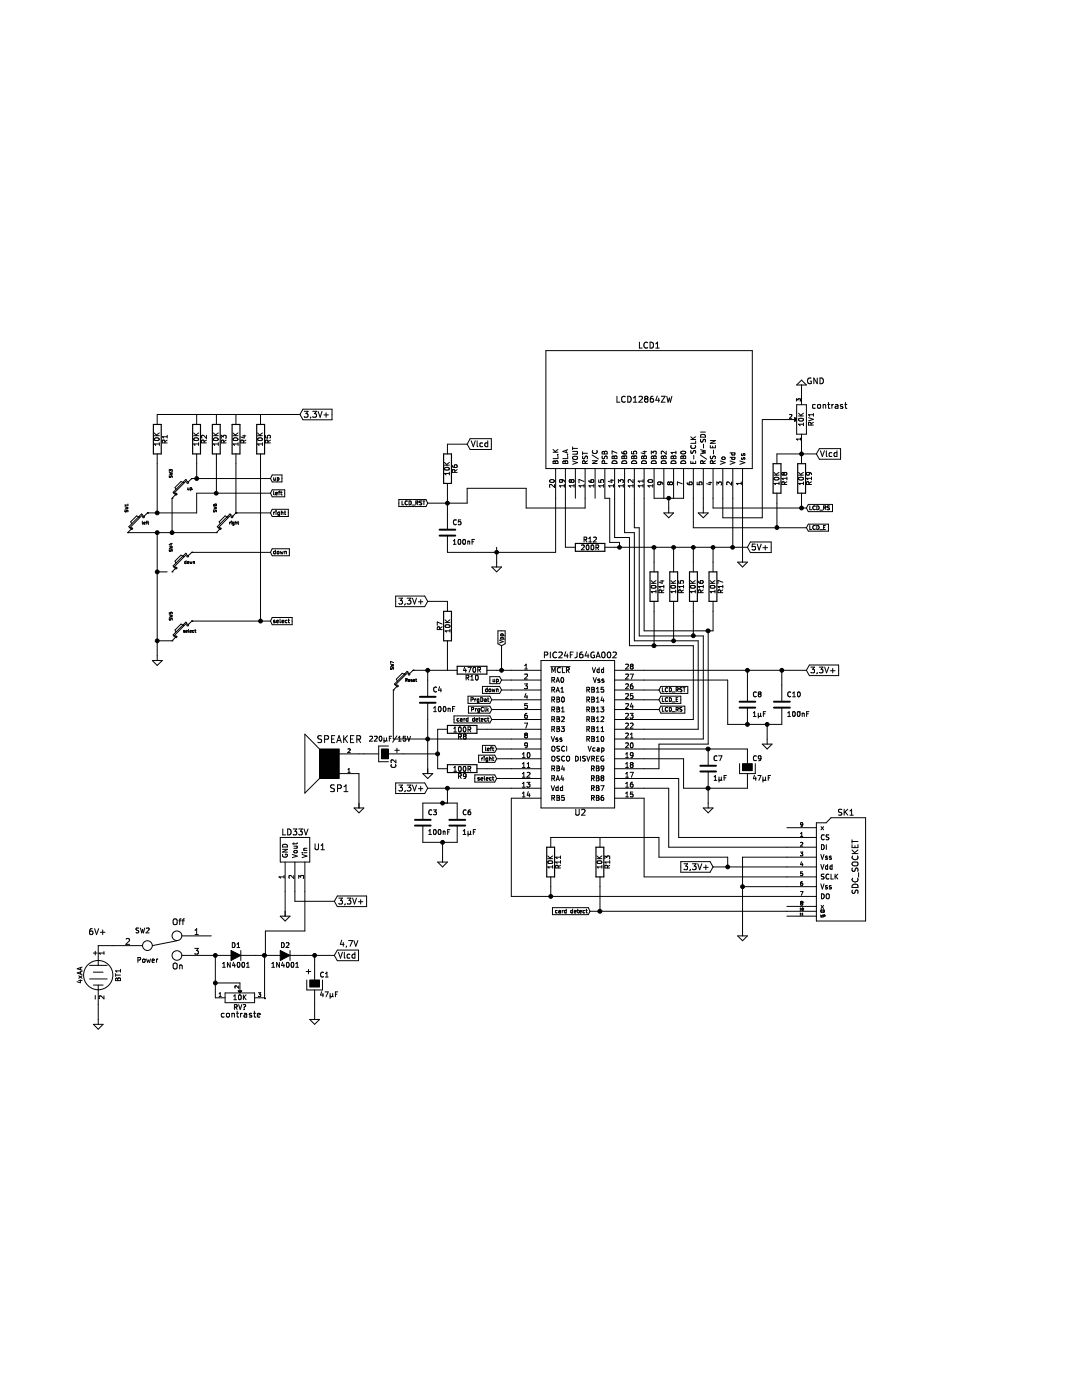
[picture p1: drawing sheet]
EESchema Schematic File Version 2
LIBS:power
LIBS:device
LIBS:transistors
LIBS:conn
LIBS:linear
LIBS:regul
LIBS:74xx
LIBS:cmos4000
LIBS:adc-dac
LIBS:memory
LIBS:xilinx
LIBS:special
LIBS:microcontrollers
LIBS:dsp
LIBS:microchip
LIBS:analog_switches
LIBS:motorola
LIBS:texas
LIBS:intel
LIBS:audio
LIBS:interface
LIBS:digital-audio
LIBS:philips
LIBS:display
LIBS:cypress
LIBS:siliconi
LIBS:opto
LIBS:atmel
LIBS:contrib
LIBS:valves
LIBS:PICVisionPortable-cache
EELAYER 25 0
EELAYER END
$Descr USLetter 11000 8500
encoding utf-8
Sheet 1 1
Title "PICVisionPortable"
Date "26 jan 2015"
Rev ""
Comp ""
Comment1 ""
Comment2 ""
Comment3 ""
Comment4 ""
$EndDescr
$Comp
L LCD12864ZW LCD1
U 1 1
P 6600 1250
F 0 "LCD1" H 6600 1850 60  0000 C CNN
F 1 "LCD12864ZW" H 6550 1300 60  0000 C CNN
F 2 "" H 6600 1250 60  0000 C CNN
F 3 "" H 6600 1250 60  0000 C CNN
	1    6600 1250
	1    0    0    -1  
$EndComp
$Comp
L PIC24FJ64GA002 U2
U 1 1
P 5900 4700
F 0 "U2" H 5900 4000 60  0000 C CNN
F 1 "PIC24FJ64GA002" H 5900 5600 60  0000 C CNN
F 2 "~" H 5950 4700 60  0000 C CNN
F 3 "~" H 5950 4700 60  0000 C CNN
	1    5900 4700
	1    0    0    -1  
$EndComp
$Comp
L LD33V U1
U 1 1
P 3000 5800
F 0 "U1" H 3250 5850 60  0000 C CNN
F 1 "LD33V" H 3000 6000 60  0000 C CNN
F 2 "" H 3000 5800 60  0000 C CNN
F 3 "" H 3000 5800 60  0000 C CNN
	1    3000 5800
	1    0    0    -1  
$EndComp
$Comp
L BATTERY BT1
U 1 1
P 1000 7050
F 0 "BT1" H 1000 7250 50  0000 C CNN
F 1 "4xAA" H 1000 6860 50  0000 C CNN
F 2 "~" H 1000 7050 60  0000 C CNN
F 3 "~" H 1000 7050 60  0000 C CNN
	1    1000 7050
	0    1    1    0   
$EndComp
$Comp
L SWITCH_INV SW2
U 1 1
P 1650 6750
F 0 "SW2" H 1450 6900 50  0000 C CNN
F 1 "Power" H 1500 6600 50  0000 C CNN
F 2 "~" H 1650 6750 60  0000 C CNN
F 3 "~" H 1650 6750 60  0000 C CNN
	1    1650 6750
	1    0    0    -1  
$EndComp
Text Notes 900  6650 0    60   ~ 0
6V+
$Comp
L GND #PWR1
U 1 1
P 1000 7500
F 0 "#PWR1" H 1000 7500 30  0001 C CNN
F 1 "GND" H 1000 7430 30  0001 C CNN
F 2 "~" H 1000 7500 60  0000 C CNN
F 3 "~" H 1000 7500 60  0000 C CNN
	1    1000 7500
	1    0    0    -1  
$EndComp
Text Notes 1750 7000 0    60   ~ 0
On
Text Notes 1750 6550 0    60   ~ 0
Off
$Comp
L GND #PWR3
U 1 1
P 2900 6400
F 0 "#PWR3" H 2900 6400 30  0001 C CNN
F 1 "GND" H 2900 6330 30  0001 C CNN
F 2 "~" H 2900 6400 60  0000 C CNN
F 3 "~" H 2900 6400 60  0000 C CNN
	1    2900 6400
	1    0    0    -1  
$EndComp
Text GLabel 3400 6850 2    60   Input ~ 0
Vlcd
Text GLabel 3400 6300 2    60   Input ~ 0
3,3V+
Text GLabel 4350 5150 0    60   Input ~ 0
3,3V+
Text GLabel 8200 3950 2    60   Input ~ 0
3,3V+
$Comp
L C C3
U 1 1
P 4300 5500
F 0 "C3" H 4350 5600 50  0000 L CNN
F 1 "100nF" H 4350 5400 50  0000 L CNN
F 2 "~" H 4300 5500 60  0000 C CNN
F 3 "~" H 4300 5500 60  0000 C CNN
	1    4300 5500
	1    0    0    -1  
$EndComp
$Comp
L C C6
U 1 1
P 4650 5500
F 0 "C6" H 4700 5600 50  0000 L CNN
F 1 "1µF" H 4700 5400 50  0000 L CNN
F 2 "~" H 4650 5500 60  0000 C CNN
F 3 "~" H 4650 5500 60  0000 C CNN
	1    4650 5500
	1    0    0    -1  
$EndComp
$Comp
L C C8
U 1 1
P 7600 4300
F 0 "C8" H 7650 4400 50  0000 L CNN
F 1 "1µF" H 7650 4200 50  0000 L CNN
F 2 "~" H 7600 4300 60  0000 C CNN
F 3 "~" H 7600 4300 60  0000 C CNN
	1    7600 4300
	1    0    0    -1  
$EndComp
$Comp
L C C10
U 1 1
P 7950 4300
F 0 "C10" H 8000 4400 50  0000 L CNN
F 1 "100nF" H 8000 4200 50  0000 L CNN
F 2 "~" H 7950 4300 60  0000 C CNN
F 3 "~" H 7950 4300 60  0000 C CNN
	1    7950 4300
	1    0    0    -1  
$EndComp
$Comp
L GND #PWR14
U 1 1
P 7800 4650
F 0 "#PWR14" H 7800 4650 30  0001 C CNN
F 1 "GND" H 7800 4580 30  0001 C CNN
F 2 "~" H 7800 4650 60  0000 C CNN
F 3 "~" H 7800 4650 60  0000 C CNN
	1    7800 4650
	1    0    0    -1  
$EndComp
$Comp
L GND #PWR7
U 1 1
P 4500 5850
F 0 "#PWR7" H 4500 5850 30  0001 C CNN
F 1 "GND" H 4500 5780 30  0001 C CNN
F 2 "~" H 4500 5850 60  0000 C CNN
F 3 "~" H 4500 5850 60  0000 C CNN
	1    4500 5850
	1    0    0    -1  
$EndComp
$Comp
L C C7
U 1 1
P 7200 4950
F 0 "C7" H 7250 5050 50  0000 L CNN
F 1 "1µF" H 7250 4850 50  0000 L CNN
F 2 "~" H 7200 4950 60  0000 C CNN
F 3 "~" H 7200 4950 60  0000 C CNN
	1    7200 4950
	1    0    0    -1  
$EndComp
$Comp
L GND #PWR11
U 1 1
P 7200 5300
F 0 "#PWR11" H 7200 5300 30  0001 C CNN
F 1 "GND" H 7200 5230 30  0001 C CNN
F 2 "~" H 7200 5300 60  0000 C CNN
F 3 "~" H 7200 5300 60  0000 C CNN
	1    7200 5300
	1    0    0    -1  
$EndComp
$Comp
L R R7
U 1 1
P 4550 3500
F 0 "R7" V 4630 3500 50  0000 C CNN
F 1 "10K" V 4550 3500 50  0000 C CNN
F 2 "~" H 4550 3500 60  0000 C CNN
F 3 "~" H 4550 3500 60  0000 C CNN
	1    4550 3500
	-1   0    0    1   
$EndComp
$Comp
L R R10
U 1 1
P 4800 3950
F 0 "R10" V 4880 3950 50  0000 C CNN
F 1 "470R" V 4800 3950 50  0000 C CNN
F 2 "~" H 4800 3950 60  0000 C CNN
F 3 "~" H 4800 3950 60  0000 C CNN
	1    4800 3950
	0    1    1    0   
$EndComp
$Comp
L C C4
U 1 1
P 4350 4250
F 0 "C4" H 4400 4350 50  0000 L CNN
F 1 "100nF" H 4400 4150 50  0000 L CNN
F 2 "~" H 4350 4250 60  0000 C CNN
F 3 "~" H 4350 4250 60  0000 C CNN
	1    4350 4250
	1    0    0    -1  
$EndComp
Text GLabel 4350 3250 0    60   Input ~ 0
3,3V+
$Comp
L SW_PUSH_SMALL SW7
U 1 1
P 4100 4050
F 0 "SW7" H 4250 4160 30  0000 C CNN
F 1 "Reset" V 4100 3971 30  0000 C CNN
F 2 "~" H 4100 4050 60  0000 C CNN
F 3 "~" H 4100 4050 60  0000 C CNN
	1    4100 4050
	0    -1   -1   0   
$EndComp
Text GLabel 5100 3700 1    39   Input ~ 0
Vpp
Text GLabel 5000 4250 0    39   Input ~ 0
PrgDat
Text GLabel 5000 4350 0    39   Input ~ 0
PrgClk
$Comp
L GND #PWR12
U 1 1
P 7550 2800
F 0 "#PWR12" H 7550 2800 30  0001 C CNN
F 1 "GND" H 7550 2730 30  0001 C CNN
F 2 "~" H 7550 2800 60  0000 C CNN
F 3 "~" H 7550 2800 60  0000 C CNN
	1    7550 2800
	1    0    0    -1  
$EndComp
Text GLabel 7600 2700 2    60   Input ~ 0
5V+
$Comp
L GND #PWR8
U 1 1
P 5050 2850
F 0 "#PWR8" H 5050 2850 30  0001 C CNN
F 1 "GND" H 5050 2780 30  0001 C CNN
F 2 "~" H 5050 2850 60  0000 C CNN
F 3 "~" H 5050 2850 60  0000 C CNN
	1    5050 2850
	1    0    0    -1  
$EndComp
$Comp
L R R12
U 1 1
P 6000 2700
F 0 "R12" V 6080 2700 50  0000 C CNN
F 1 "200R" V 6000 2700 50  0000 C CNN
F 2 "~" H 6000 2700 60  0000 C CNN
F 3 "~" H 6000 2700 60  0000 C CNN
	1    6000 2700
	0    -1   -1   0   
$EndComp
$Comp
L R R6
U 1 1
P 4550 1900
F 0 "R6" V 4630 1900 50  0000 C CNN
F 1 "10K" V 4550 1900 50  0000 C CNN
F 2 "~" H 4550 1900 60  0000 C CNN
F 3 "~" H 4550 1900 60  0000 C CNN
	1    4550 1900
	1    0    0    -1  
$EndComp
$Comp
L C C5
U 1 1
P 4550 2550
F 0 "C5" H 4600 2650 50  0000 L CNN
F 1 "100nF" H 4600 2450 50  0000 L CNN
F 2 "~" H 4550 2550 60  0000 C CNN
F 3 "~" H 4550 2550 60  0000 C CNN
	1    4550 2550
	1    0    0    -1  
$EndComp
Text GLabel 4750 1650 2    60   Input ~ 0
Vlcd
Text GLabel 8200 2300 2    39   Input ~ 0
LCD_RS
Text GLabel 8200 2500 2    39   Input ~ 0
LCD_E
Text GLabel 4350 2250 0    39   Input ~ 0
LCD_RST
$Comp
L R R19
U 1 1
P 8150 2000
F 0 "R19" V 8230 2000 50  0000 C CNN
F 1 "10K" V 8150 2000 50  0000 C CNN
F 2 "~" H 8150 2000 60  0000 C CNN
F 3 "~" H 8150 2000 60  0000 C CNN
	1    8150 2000
	1    0    0    -1  
$EndComp
$Comp
L R R18
U 1 1
P 7900 2000
F 0 "R18" V 7980 2000 50  0000 C CNN
F 1 "10K" V 7900 2000 50  0000 C CNN
F 2 "~" H 7900 2000 60  0000 C CNN
F 3 "~" H 7900 2000 60  0000 C CNN
	1    7900 2000
	1    0    0    -1  
$EndComp
Text GLabel 8300 1750 2    60   Input ~ 0
Vlcd
$Comp
L GND #PWR4
U 1 1
P 3200 7450
F 0 "#PWR4" H 3200 7450 30  0001 C CNN
F 1 "GND" H 3200 7380 30  0001 C CNN
F 2 "~" H 3200 7450 60  0000 C CNN
F 3 "~" H 3200 7450 60  0000 C CNN
	1    3200 7450
	1    0    0    -1  
$EndComp
$Comp
L CAPAPOL C1
U 1 1
P 3200 7150
F 0 "C1" H 3250 7250 50  0000 L CNN
F 1 "47µF" H 3250 7050 50  0000 L CNN
F 2 "~" H 3200 7150 60  0000 C CNN
F 3 "~" H 3200 7150 60  0000 C CNN
	1    3200 7150
	1    0    0    -1  
$EndComp
$Comp
L CAPAPOL C9
U 1 1
P 7600 4950
F 0 "C9" H 7650 5050 50  0000 L CNN
F 1 "47µF" H 7650 4850 50  0000 L CNN
F 2 "~" H 7600 4950 60  0000 C CNN
F 3 "~" H 7600 4950 60  0000 C CNN
	1    7600 4950
	1    0    0    -1  
$EndComp
Text GLabel 6700 4250 2    39   Input ~ 0
LCD_E
Text GLabel 6700 4350 2    39   Input ~ 0
LCD_RS
$Comp
L R R14
U 1 1
P 6650 3100
F 0 "R14" V 6730 3100 50  0000 C CNN
F 1 "10K" V 6650 3100 50  0000 C CNN
F 2 "~" H 6650 3100 60  0000 C CNN
F 3 "~" H 6650 3100 60  0000 C CNN
	1    6650 3100
	1    0    0    -1  
$EndComp
$Comp
L R R15
U 1 1
P 6850 3100
F 0 "R15" V 6930 3100 50  0000 C CNN
F 1 "10K" V 6850 3100 50  0000 C CNN
F 2 "~" H 6850 3100 60  0000 C CNN
F 3 "~" H 6850 3100 60  0000 C CNN
	1    6850 3100
	1    0    0    -1  
$EndComp
$Comp
L R R16
U 1 1
P 7050 3100
F 0 "R16" V 7130 3100 50  0000 C CNN
F 1 "10K" V 7050 3100 50  0000 C CNN
F 2 "~" H 7050 3100 60  0000 C CNN
F 3 "~" H 7050 3100 60  0000 C CNN
	1    7050 3100
	1    0    0    -1  
$EndComp
$Comp
L R R17
U 1 1
P 7250 3100
F 0 "R17" V 7330 3100 50  0000 C CNN
F 1 "10K" V 7250 3100 50  0000 C CNN
F 2 "~" H 7250 3100 60  0000 C CNN
F 3 "~" H 7250 3100 60  0000 C CNN
	1    7250 3100
	1    0    0    -1  
$EndComp
$Comp
L SPEAKER SP1
U 1 1
P 3350 4900
F 0 "SP1" H 3250 5150 70  0000 C CNN
F 1 "SPEAKER" H 3250 4650 70  0000 C CNN
F 2 "~" H 3350 4900 60  0000 C CNN
F 3 "~" H 3350 4900 60  0000 C CNN
	1    3350 4900
	-1   0    0    1   
$EndComp
$Comp
L GND #PWR5
U 1 1
P 3650 5300
F 0 "#PWR5" H 3650 5300 30  0001 C CNN
F 1 "GND" H 3650 5230 30  0001 C CNN
F 2 "~" H 3650 5300 60  0000 C CNN
F 3 "~" H 3650 5300 60  0000 C CNN
	1    3650 5300
	1    0    0    -1  
$EndComp
$Comp
L CAPAPOL C2
U 1 1
P 3900 4800
F 0 "C2" H 3950 4900 50  0000 L CNN
F 1 "220µF/15V" V 3750 4650 50  0000 L CNN
F 2 "~" H 3900 4800 60  0000 C CNN
F 3 "~" H 3900 4800 60  0000 C CNN
	1    3900 4800
	0    1    1    0   
$EndComp
$Comp
L SDC_SOCKET SK1
U 1 1
P 8500 6000
F 0 "SK1" H 8600 6600 60  0000 C CNN
F 1 "SDC_SOCKET" V 8700 6050 60  0000 C CNN
F 2 "" H 8500 6000 60  0000 C CNN
F 3 "" H 8500 6000 60  0000 C CNN
	1    8500 6000
	1    0    0    -1  
$EndComp
$Comp
L GND #PWR13
U 1 1
P 7550 6600
F 0 "#PWR13" H 7550 6600 30  0001 C CNN
F 1 "GND" H 7550 6530 30  0001 C CNN
F 2 "~" H 7550 6600 60  0000 C CNN
F 3 "~" H 7550 6600 60  0000 C CNN
	1    7550 6600
	1    0    0    -1  
$EndComp
Text GLabel 7250 5950 0    60   Input ~ 0
3,3V+
Text GLabel 6000 6400 0    39   Input ~ 0
card detect
Text GLabel 5000 4450 0    39   Input ~ 0
card detect
$Comp
L SW_PUSH_SMALL SW1
U 1 1
P 1400 2450
F 0 "SW1" H 1550 2560 30  0000 C CNN
F 1 "left" V 1400 2371 30  0000 C CNN
F 2 "~" H 1400 2450 60  0000 C CNN
F 3 "~" H 1400 2450 60  0000 C CNN
	1    1400 2450
	0    -1   -1   0   
$EndComp
$Comp
L SW_PUSH_SMALL SW4
U 1 1
P 1850 2850
F 0 "SW4" H 2000 2960 30  0000 C CNN
F 1 "down" V 1850 2771 30  0000 C CNN
F 2 "~" H 1850 2850 60  0000 C CNN
F 3 "~" H 1850 2850 60  0000 C CNN
	1    1850 2850
	0    -1   -1   0   
$EndComp
$Comp
L SW_PUSH_SMALL SW6
U 1 1
P 2300 2450
F 0 "SW6" H 2450 2560 30  0000 C CNN
F 1 "right" V 2300 2371 30  0000 C CNN
F 2 "~" H 2300 2450 60  0000 C CNN
F 3 "~" H 2300 2450 60  0000 C CNN
	1    2300 2450
	0    -1   -1   0   
$EndComp
$Comp
L SW_PUSH_SMALL SW3
U 1 1
P 1850 2100
F 0 "SW3" H 2000 2210 30  0000 C CNN
F 1 "up" V 1850 2021 30  0000 C CNN
F 2 "~" H 1850 2100 60  0000 C CNN
F 3 "~" H 1850 2100 60  0000 C CNN
	1    1850 2100
	0    -1   -1   0   
$EndComp
$Comp
L SW_PUSH_SMALL SW5
U 1 1
P 1850 3550
F 0 "SW5" H 2000 3660 30  0000 C CNN
F 1 "select" V 1850 3471 30  0000 C CNN
F 2 "~" H 1850 3550 60  0000 C CNN
F 3 "~" H 1850 3550 60  0000 C CNN
	1    1850 3550
	0    -1   -1   0   
$EndComp
$Comp
L GND #PWR2
U 1 1
P 1600 3800
F 0 "#PWR2" H 1600 3800 30  0001 C CNN
F 1 "GND" H 1600 3730 30  0001 C CNN
F 2 "~" H 1600 3800 60  0000 C CNN
F 3 "~" H 1600 3800 60  0000 C CNN
	1    1600 3800
	1    0    0    -1  
$EndComp
Text GLabel 2750 3450 2    39   Input ~ 0
select
Text GLabel 2750 2350 2    39   Input ~ 0
right
Text GLabel 2750 2750 2    39   Input ~ 0
down
Text GLabel 2750 2000 2    39   Input ~ 0
up
Text GLabel 2750 2150 2    39   Input ~ 0
left
Text GLabel 5100 4050 0    39   Input ~ 0
up
Text GLabel 5100 4150 0    39   Input ~ 0
down
$Comp
L R R2
U 1 1
P 2000 1600
F 0 "R2" V 2080 1600 50  0000 C CNN
F 1 "10K" V 2000 1600 50  0000 C CNN
F 2 "~" H 2000 1600 60  0000 C CNN
F 3 "~" H 2000 1600 60  0000 C CNN
	1    2000 1600
	1    0    0    -1  
$EndComp
$Comp
L R R1
U 1 1
P 1600 1600
F 0 "R1" V 1680 1600 50  0000 C CNN
F 1 "10K" V 1600 1600 50  0000 C CNN
F 2 "~" H 1600 1600 60  0000 C CNN
F 3 "~" H 1600 1600 60  0000 C CNN
	1    1600 1600
	1    0    0    -1  
$EndComp
$Comp
L R R3
U 1 1
P 2200 1600
F 0 "R3" V 2280 1600 50  0000 C CNN
F 1 "10K" V 2200 1600 50  0000 C CNN
F 2 "~" H 2200 1600 60  0000 C CNN
F 3 "~" H 2200 1600 60  0000 C CNN
	1    2200 1600
	1    0    0    -1  
$EndComp
$Comp
L R R4
U 1 1
P 2400 1600
F 0 "R4" V 2480 1600 50  0000 C CNN
F 1 "10K" V 2400 1600 50  0000 C CNN
F 2 "~" H 2400 1600 60  0000 C CNN
F 3 "~" H 2400 1600 60  0000 C CNN
	1    2400 1600
	1    0    0    -1  
$EndComp
$Comp
L R R5
U 1 1
P 2650 1600
F 0 "R5" V 2730 1600 50  0000 C CNN
F 1 "10K" V 2650 1600 50  0000 C CNN
F 2 "~" H 2650 1600 60  0000 C CNN
F 3 "~" H 2650 1600 60  0000 C CNN
	1    2650 1600
	1    0    0    -1  
$EndComp
Text GLabel 3050 1350 2    60   Input ~ 0
3,3V+
Text GLabel 5050 4750 0    39   Input ~ 0
left
Text GLabel 5050 4850 0    39   Input ~ 0
right
Text GLabel 5050 5050 0    39   Input ~ 0
select
$Comp
L GND #PWR9
U 1 1
P 6800 2300
F 0 "#PWR9" H 6800 2300 30  0001 C CNN
F 1 "GND" H 6800 2230 30  0001 C CNN
F 2 "~" H 6800 2300 60  0000 C CNN
F 3 "~" H 6800 2300 60  0000 C CNN
	1    6800 2300
	1    0    0    -1  
$EndComp
$Comp
L GND #PWR10
U 1 1
P 7150 2300
F 0 "#PWR10" H 7150 2300 30  0001 C CNN
F 1 "GND" H 7150 2230 30  0001 C CNN
F 2 "~" H 7150 2300 60  0000 C CNN
F 3 "~" H 7150 2300 60  0000 C CNN
	1    7150 2300
	1    0    0    -1  
$EndComp
Text GLabel 6700 4150 2    39   Input ~ 0
LCD_RST
$Comp
L DIODE D2
U 1 1
P 2900 6850
F 0 "D2" H 2900 6950 50  0000 C CNN
F 1 "1N4001" H 2900 6750 50  0000 C CNN
F 2 "" H 2900 6850 60  0000 C CNN
F 3 "" H 2900 6850 60  0000 C CNN
	1    2900 6850
	1    0    0    -1  
$EndComp
Text Notes 3450 6950 0    60   ~ 0
4,7V\n\n\n
Text Notes 3100 7050 0    60   ~ 0
+
$Comp
L R R8
U 1 1
P 4700 4550
F 0 "R8" V 4780 4550 50  0000 C CNN
F 1 "100R" V 4707 4551 50  0000 C CNN
F 2 "" V 4630 4550 30  0000 C CNN
F 3 "" H 4700 4550 30  0000 C CNN
	1    4700 4550
	0    1    1    0   
$EndComp
$Comp
L R R9
U 1 1
P 4700 4950
F 0 "R9" V 4780 4950 50  0000 C CNN
F 1 "100R" V 4707 4951 50  0000 C CNN
F 2 "" V 4630 4950 30  0000 C CNN
F 3 "" H 4700 4950 30  0000 C CNN
	1    4700 4950
	0    1    1    0   
$EndComp
$Comp
L GND #PWR6
U 1 1
P 4350 4950
F 0 "#PWR6" H 4350 4950 30  0001 C CNN
F 1 "GND" H 4350 4880 30  0001 C CNN
F 2 "~" H 4350 4950 60  0000 C CNN
F 3 "~" H 4350 4950 60  0000 C CNN
	1    4350 4950
	1    0    0    -1  
$EndComp
Text Notes 4000 4800 0    60   ~ 0
+
$Comp
L R R11
U 1 1
P 5600 5900
F 0 "R11" V 5680 5900 50  0000 C CNN
F 1 "10K" V 5600 5900 50  0000 C CNN
F 2 "~" H 5600 5900 60  0000 C CNN
F 3 "~" H 5600 5900 60  0000 C CNN
	1    5600 5900
	1    0    0    -1  
$EndComp
$Comp
L R R13
U 1 1
P 6100 5900
F 0 "R13" V 6180 5900 50  0000 C CNN
F 1 "10K" V 6100 5900 50  0000 C CNN
F 2 "~" H 6100 5900 60  0000 C CNN
F 3 "~" H 6100 5900 60  0000 C CNN
	1    6100 5900
	1    0    0    -1  
$EndComp
$Comp
L POT RV1
U 1 1
P 8150 1400
F 0 "RV1" H 8150 1300 50  0000 C CNN
F 1 "10K" H 8150 1400 50  0000 C CNN
F 2 "" H 8150 1400 60  0000 C CNN
F 3 "" H 8150 1400 60  0000 C CNN
	1    8150 1400
	0    -1   -1   0   
$EndComp
$Comp
L GND #PWR15
U 1 1
P 8150 1100
F 0 "#PWR15" H 8150 1100 30  0001 C CNN
F 1 "GND" H 8150 1030 30  0001 C CNN
F 2 "~" H 8150 1100 60  0000 C CNN
F 3 "~" H 8150 1100 60  0000 C CNN
	1    8150 1100
	-1   0    0    1   
$EndComp
Text Notes 8250 1300 0    60   ~ 0
contrast\n
Text Notes 8200 1050 0    60   ~ 0
GND\n
$Comp
L DIODE D1
U 1 1
P 2400 6850
F 0 "D1" H 2400 6950 50  0000 C CNN
F 1 "1N4001" H 2400 6750 50  0000 C CNN
F 2 "" H 2400 6850 60  0000 C CNN
F 3 "" H 2400 6850 60  0000 C CNN
	1    2400 6850
	1    0    0    -1  
$EndComp
$Comp
L POT RV?
U 1 1
P 2440 7280
F 0 "RV?" H 2440 7180 50  0000 C CNN
F 1 "10K" H 2440 7280 50  0000 C CNN
F 2 "" H 2440 7280 60  0000 C CNN
F 3 "" H 2440 7280 60  0000 C CNN
	1    2440 7280
	1    0    0    -1  
$EndComp
Wire Wire Line
	1000 7350 1000 7500
Wire Wire Line
	1000 6750 1150 6750
Wire Wire Line
	3000 6200 3000 6300
Wire Wire Line
	4000 4650 5200 4650
Wire Wire Line
	4350 5150 5200 5150
Wire Wire Line
	6550 4050 7400 4050
Wire Wire Line
	6550 3950 8200 3950
Wire Wire Line
	7600 4100 7600 3950
Connection ~ 7600 3950
Wire Wire Line
	7950 4100 7950 3950
Connection ~ 7950 3950
Wire Wire Line
	7400 4500 7950 4500
Wire Wire Line
	7800 4650 7800 4500
Connection ~ 7800 4500
Wire Wire Line
	4300 5300 4650 5300
Wire Wire Line
	4500 5300 4550 5300
Wire Wire Line
	4550 5300 4550 5150
Connection ~ 4550 5150
Connection ~ 4500 5300
Wire Wire Line
	4300 5700 4650 5700
Wire Wire Line
	4500 5850 4500 5700
Connection ~ 4500 5700
Wire Wire Line
	6550 4750 7600 4750
Wire Wire Line
	7200 5150 7200 5300
Wire Wire Line
	6950 5150 7600 5150
Wire Wire Line
	6950 5150 6950 4850
Wire Wire Line
	6950 4850 6550 4850
Wire Wire Line
	5050 3950 5200 3950
Connection ~ 7200 4750
Connection ~ 7200 5150
Wire Wire Line
	4350 3250 4550 3250
Wire Wire Line
	4200 3950 4550 3950
Wire Wire Line
	4000 4150 4000 4650
Wire Wire Line
	5100 3700 5100 3950
Connection ~ 5100 3950
Wire Wire Line
	4350 4050 4350 3950
Connection ~ 4350 3950
Wire Wire Line
	4350 4450 4350 5000
Connection ~ 4350 4650
Wire Wire Line
	4550 3950 4550 3750
Wire Wire Line
	5000 4250 5200 4250
Wire Wire Line
	5000 4350 5200 4350
Wire Wire Line
	7550 2200 7550 2800
Wire Wire Line
	7450 2200 7450 2700
Wire Wire Line
	6250 2700 7600 2700
Wire Wire Line
	5050 2700 5050 2850
Wire Wire Line
	5750 2200 5750 2700
Connection ~ 7450 2700
Wire Wire Line
	5650 2750 5650 2200
Wire Wire Line
	4550 2750 5650 2750
Connection ~ 5050 2750
Wire Wire Line
	4550 2150 4550 2350
Wire Wire Line
	4750 1650 4550 1650
Wire Wire Line
	5950 2200 5950 2300
Wire Wire Line
	5950 2300 5350 2300
Wire Wire Line
	5350 2300 5350 2100
Wire Wire Line
	5350 2100 4750 2100
Wire Wire Line
	4750 2100 4750 2250
Wire Wire Line
	4750 2250 4350 2250
Connection ~ 4550 2250
Wire Wire Line
	7050 2500 8200 2500
Wire Wire Line
	7250 2300 8200 2300
Wire Wire Line
	8150 2250 8150 2300
Connection ~ 8150 2300
Wire Wire Line
	7250 2300 7250 2200
Wire Wire Line
	7050 2500 7050 2200
Wire Wire Line
	3200 7350 3200 7450
Wire Wire Line
	6550 4150 6700 4150
Wire Wire Line
	6550 4250 6700 4250
Wire Wire Line
	7400 4050 7400 4500
Connection ~ 7600 4500
Wire Wire Line
	6250 2200 6250 2600
Wire Wire Line
	6250 2600 6400 2600
Wire Wire Line
	6400 2600 6400 3700
Wire Wire Line
	6400 3700 7050 3700
Wire Wire Line
	7100 3650 6450 3650
Wire Wire Line
	6450 3650 6450 2550
Wire Wire Line
	6450 2550 6350 2550
Wire Wire Line
	6350 2550 6350 2200
Wire Wire Line
	7150 3600 6500 3600
Wire Wire Line
	6500 3600 6500 2500
Wire Wire Line
	6500 2500 6450 2500
Wire Wire Line
	6450 2500 6450 2200
Wire Wire Line
	6550 3550 7250 3550
Wire Wire Line
	6550 3550 6550 2200
Wire Wire Line
	6300 2700 6300 2650
Wire Wire Line
	6300 2650 6200 2650
Wire Wire Line
	6200 2650 6200 2200
Wire Wire Line
	6200 2200 6150 2200
Connection ~ 6300 2700
Wire Wire Line
	6650 2850 6650 2700
Connection ~ 6650 2700
Wire Wire Line
	6850 2700 6850 2850
Connection ~ 6850 2700
Wire Wire Line
	7050 2850 7050 2700
Connection ~ 7050 2700
Wire Wire Line
	7250 2850 7250 2700
Connection ~ 7250 2700
Wire Wire Line
	6650 3350 6650 3700
Connection ~ 6650 3700
Wire Wire Line
	6850 3350 6850 3650
Connection ~ 6850 3650
Wire Wire Line
	7050 3350 7050 3600
Connection ~ 7050 3600
Wire Wire Line
	7250 3550 7250 3350
Connection ~ 7200 3550
Wire Wire Line
	5100 4050 5200 4050
Wire Wire Line
	3650 5000 3650 5350
Wire Wire Line
	3650 4800 3700 4800
Wire Wire Line
	7550 5850 7550 6600
Wire Wire Line
	7550 6150 8000 6150
Wire Wire Line
	7550 5850 8000 5850
Connection ~ 7550 6150
Wire Wire Line
	7250 5950 8000 5950
Wire Wire Line
	8000 5650 6900 5650
Wire Wire Line
	6900 5050 6550 5050
Wire Wire Line
	8000 5750 6800 5750
Wire Wire Line
	6800 5150 6550 5150
Wire Wire Line
	8000 6050 6550 6050
Wire Wire Line
	8000 6250 5200 6250
Wire Wire Line
	1750 2200 1750 2550
Wire Wire Line
	1300 2550 2200 2550
Connection ~ 1750 2550
Wire Wire Line
	1700 2950 1600 2950
Wire Wire Line
	1600 2550 1600 3800
Connection ~ 1600 2550
Wire Wire Line
	1600 3650 1750 3650
Connection ~ 1600 2950
Connection ~ 1600 3650
Wire Wire Line
	2750 2000 1950 2000
Wire Wire Line
	2750 2150 2000 2150
Wire Wire Line
	2000 2150 2000 2350
Wire Wire Line
	2000 2350 1500 2350
Wire Wire Line
	2750 2350 2400 2350
Wire Wire Line
	2750 2750 1950 2750
Wire Wire Line
	2750 3450 1950 3450
Wire Wire Line
	4950 4550 5200 4550
Wire Wire Line
	1600 1850 1600 2350
Connection ~ 1600 2350
Wire Wire Line
	2000 1850 2000 2000
Connection ~ 2000 2000
Wire Wire Line
	2200 1850 2200 2150
Connection ~ 2200 2150
Wire Wire Line
	2400 2350 2400 1850
Wire Wire Line
	2650 1850 2650 3450
Connection ~ 2650 3450
Wire Wire Line
	3050 1350 1600 1350
Wire Wire Line
	5100 4150 5200 4150
Wire Wire Line
	5050 4750 5200 4750
Wire Wire Line
	5050 4850 5200 4850
Wire Wire Line
	5050 5050 5200 5050
Wire Wire Line
	6650 2200 6950 2200
Wire Wire Line
	6800 2200 6800 2300
Connection ~ 6800 2200
Wire Wire Line
	7150 2200 7150 2300
Wire Wire Line
	7050 3700 7050 4450
Wire Wire Line
	7100 3650 7100 4550
Wire Wire Line
	7150 3600 7150 4650
Wire Wire Line
	7200 3550 7200 4700
Wire Wire Line
	6550 4950 6700 4950
Wire Wire Line
	6700 4350 6550 4350
Wire Wire Line
	7050 4450 6550 4450
Wire Wire Line
	7100 4550 6550 4550
Wire Wire Line
	7150 4650 6550 4650
Wire Wire Line
	7200 4700 6700 4700
Wire Wire Line
	6700 4700 6700 4950
Wire Wire Line
	6900 5650 6900 5050
Wire Wire Line
	6800 5750 6800 5150
Wire Wire Line
	5200 6250 5200 5250
Wire Wire Line
	6550 6050 6550 5250
Wire Wire Line
	3100 6850 3400 6850
Wire Wire Line
	2150 6850 2200 6850
Wire Wire Line
	3200 6950 3200 6850
Connection ~ 3200 6850
Wire Wire Line
	2900 6200 2900 6450
Wire Wire Line
	3000 6300 3400 6300
Wire Wire Line
	5000 4450 5200 4450
Wire Wire Line
	4950 4950 5200 4950
Wire Wire Line
	4450 4550 4450 4950
Wire Wire Line
	4100 4800 4450 4800
Connection ~ 4450 4800
Wire Wire Line
	6100 6150 6100 6400
Connection ~ 6100 6400
Wire Wire Line
	5600 6150 5600 6250
Connection ~ 5600 6250
Wire Wire Line
	5600 5650 6700 5650
Wire Wire Line
	6700 5650 6700 5850
Wire Wire Line
	6700 5850 7400 5850
Wire Wire Line
	7400 5850 7400 5950
Connection ~ 7400 5950
Wire Wire Line
	6000 6400 8000 6400
Wire Wire Line
	8150 1650 8150 1750
Connection ~ 8150 1750
Wire Wire Line
	8150 1100 8150 1150
Wire Wire Line
	7900 2250 7900 2500
Connection ~ 7900 2500
Wire Wire Line
	8300 1750 7900 1750
Wire Wire Line
	7350 2200 7350 2400
Wire Wire Line
	7350 2400 7750 2400
Wire Wire Line
	7750 2400 7750 1400
Wire Wire Line
	7750 1400 8000 1400
Wire Wire Line
	2600 6850 2700 6850
Wire Wire Line
	2700 6850 2700 6600
Wire Wire Line
	2700 6600 3100 6600
Wire Wire Line
	3100 6600 3100 6200
Wire Wire Line
	2690 6850 2690 7290
Wire Wire Line
	2690 7290 2700 7290
Wire Wire Line
	2700 7290 2700 7280
Connection ~ 2690 6850
Wire Wire Line
	2190 6850 2190 7280
Wire Wire Line
	2190 7130 2440 7130
Connection ~ 2190 6850
Connection ~ 2190 7130
Text Notes 2240 7490 0    60   ~ 0
contraste
$EndSCHEMATC
